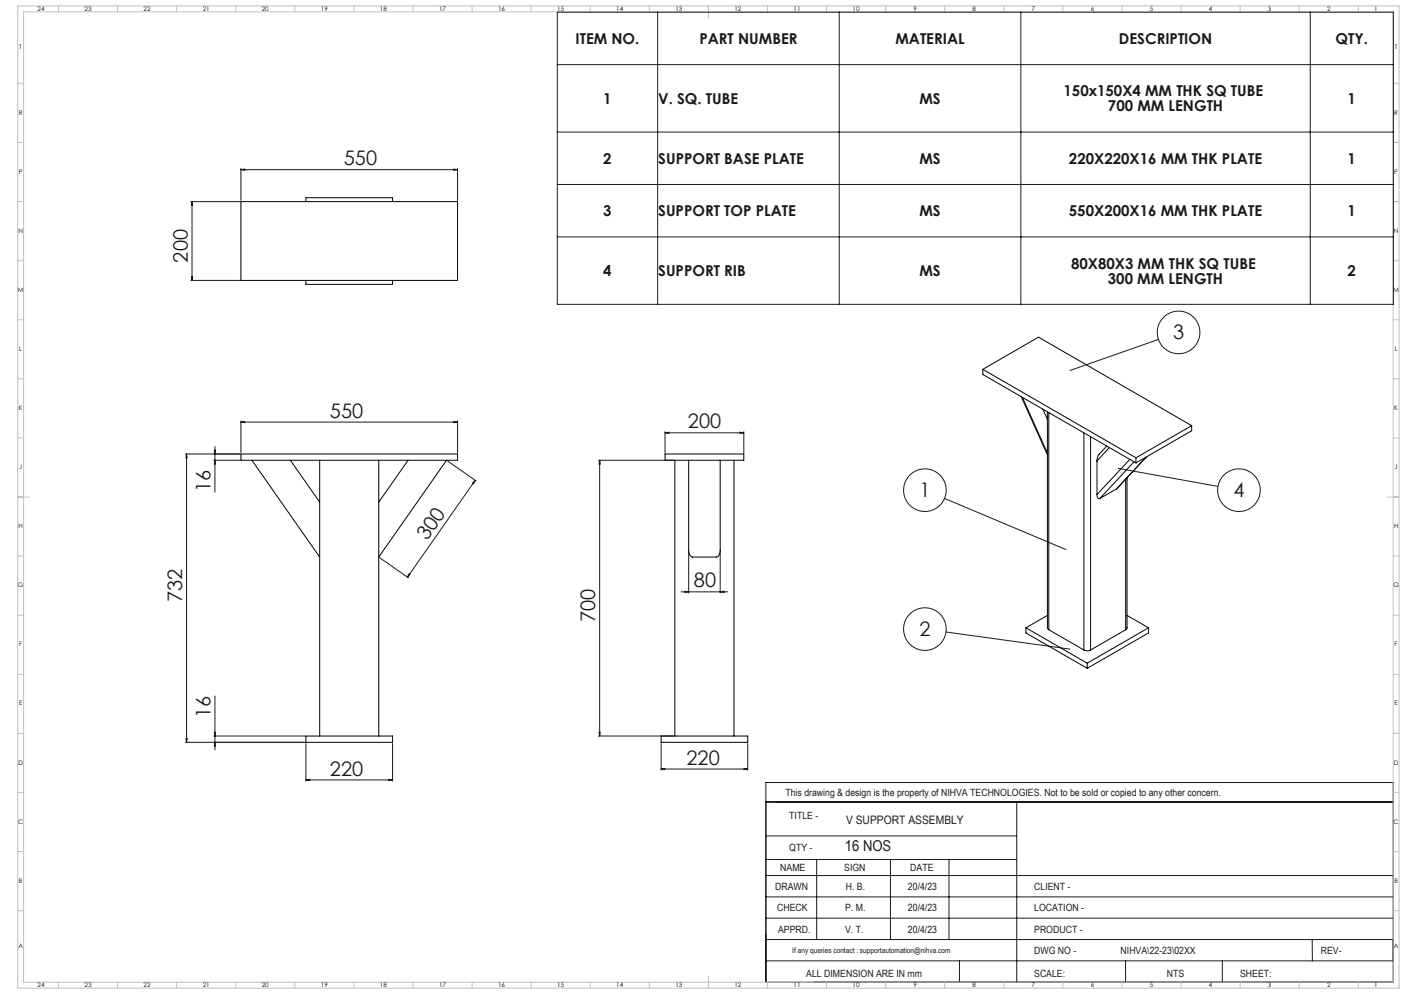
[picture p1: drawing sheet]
<svg xmlns="http://www.w3.org/2000/svg" width="1189mm" height="841mm" viewBox="0 0 1189 841" stroke-linecap="round" stroke-linejoin="round" font-family="sans-serif">
<path d="M648 678v153" fill="none" stroke="#000" stroke-width=".85"/>
<g fill="none" stroke="#191924" stroke-width=".85">
<path d="M472 10h707v248h-707zM557 10v248M710 10v248M864 10v248M1109 10v248M472 55h707M472 112h707M204 144l3-1v1zM204 143v27M204 144h183M384 143l3 1h-3zM387 143v27"/>
<path d="M472 156h707M162 171h41M162 171l1 3h-1zM162 171v66M472 200h707M162 237h41M162 234h1l-1 3zM980 287l-74 26M204 357h3v1zM204 356v27M204 357h183M384 357h3l-3 1z"/>
<path d="M387 356v27M182 378v38M563 366h3v1zM563 365v18M563 366h66M626 366h3l-3 1zM629 365v18M157 384h46M158 384v3h-1zM158 384v244M181 389h22M181 381h1v3z"/>
<path d="M182 389v4h-1zM379 390l24 17M506 389h64M507 389l1 4h-1zM507 389v234M947 396l84 16M402 406l-1 3h-1zM402 406l-57 82M799 422l103 43M321 472l25 17M583 467v35M609 467v35"/>
<path d="M346 485l1 1-2 2zM576 501h40M579 500l4 1h-4zM609 501l4-1v1zM801 535l104 14M182 589v45M181 619h1v4zM507 619h1l-1 4zM157 628h101M157 625h1v3zM181 623h77M182 628v3h-1z"/>
<path d="M259 629v32M332 629v32M506 623h64M559 629v23M633 629v23M259 660l3-1v1zM259 660h73M329 659l3 1h-3zM559 651l4-1v1zM559 651h74M629 650l4 1h-4zM648 662h531v169h-531z"/>
<path d="M648 678h531M860 678v153M648 707h212M648 727h212M691 727v68M754 727v68M803 727v68M648 759h531M648 741h531M648 777h531M648 795h531M1110 795l1 18"/>
<path d="M648 813h531M812 813v18M953 813v18M1034 813v18"/>
<circle cx="997" cy="281" r="18"/>
<circle cx="783" cy="415" r="18"/>
<circle cx="1048" cy="415" r="18"/>
<circle cx="783" cy="532" r="18"/>
</g>
<g fill="none" stroke="#c0c0c0" stroke-width=".85">
<path d="M15 5h1169v831h-1169zM20 10h1159v821h-1159zM49 5v5M99 5v5M149 5v5M199 5v5M249 5v5M299 5v5M349 5v5M399 5v5M449 5v5M499 5v5"/>
<path d="M549 5v5M599 5v10M649 5v5M699 5v5M749 5v5M799 5v5M849 5v5M899 5v5M949 5v5M999 5v5M1049 5v5M1099 5v5"/>
<path d="M1149 5v5M15 71h5M1179 71h5M15 121h5M1179 121h5M15 171h5M1179 171h5M15 221h5M1179 221h5M15 271h5M1179 271h5M15 321h5"/>
<path d="M1179 321h5M15 371h5M1179 371h5M15 421h10M1174 421h10M15 471h5M1179 471h5M15 521h5M1179 521h5M15 571h5M1179 571h5M15 621h5"/>
<path d="M1179 621h5M15 671h5M1179 671h5M15 721h5M1179 721h5M15 771h5M1179 771h5M49 831v5M99 831v5M149 831v5M199 831v5M249 831v5"/>
<path d="M299 831v5M349 831v5M399 831v5M449 831v5M499 831v5M549 831v5M599 826v10M649 831v5M699 831v5M749 831v5M799 831v5M849 831v5"/>
<path d="M899 831v5M949 831v5M999 831v5M1049 831v5M1099 831v5M1149 831v5"/>
</g>
<g fill="#191924">
<path d="M384 143l3 1h-3zM204 144l3-1v1z"/>
<path d="M259 660l3-1v1zM329 659l3 1h-3zM204 357h3v1zM384 357h3l-3 1zM563 366h3v1zM626 366h3l-3 1zM559 651l4-1v1zM629 650l4 1h-4zM905 313l1 1zM946 396l1 1zM905 549v1z"/>
<path d="M579 500l4 1h-4zM609 501l4-1v1z"/>
<path d="M402 406l-1 3h-1zM346 485l1 1-2 2z"/>
<path d="M157 625h1v3zM158 384v3h-1z"/>
<path d="M181 619h1v4zM182 628v3h-1zM181 381h1v3zM182 389v4h-1zM507 389l1 4h-1zM507 619h1l-1 4zM162 171l1 3h-1zM162 234h1l-1 3z"/>
</g>
<g fill="none" stroke="#000" stroke-width=".85">
<path d="M204 171h183v66h-183zM259 171v-4h73v4M259 237v4h73v-4M832 313v4l129 75M832 313l129 74M832 313l47-28 129 75M864 336l22 49M865 336l21 47M882 346l4 9M886 348v183l2 2M888 349v184M917 366v184"/>
<path d="M923 369v181M937 377l-7 8-2 5M939 379l-11 11M1008 360l-47 27M1008 360v4l-47 28M204 384h183v5h-183zM213 389l58 82M246 389l25 36M271 389v234M321 389v234M345 389l-24 36M378 389l-57 82"/>
<path d="M563 384h66v5h-66zM571 389v234M583 389v77a5 5 0 0 0 3 5h20a5 5 0 0 0 3-5v-77M621 389v234M928 390v28M956 389l-28 29M960 391l-29 31M961 387v5M970 386l-25 28M928 418v2a1.8 1.8 0 0 0 3 2M945 414l-14 8M945 413v1"/>
<path d="M953 405v128M954 404v127l-1 2M868 531v5l52 29M868 531l52 30M886 521l-18 10M888 533l29 17M953 533l-30 17M954 521l18 10M972 531l-52 30M972 531v5l-52 29M917 550l3 1 3-1M920 561v4"/>
<path d="M259 623h73v5h-73zM559 623h74v5h-74z"/>
</g>
<g font-size="16.9" fill="#191924">
<text x="291" y="140">550</text>
<text x="159" y="222" transform="rotate(-90 159 222)">200</text>
<text x="993" y="287">3</text>
<text x="279" y="353">550</text>
<text x="582" y="362">200</text>
<text x="178" y="416" transform="rotate(-90 178 416)">16</text>
<text x="778" y="421">1</text>
<text x="1044" y="421">4</text>
<text x="361" y="458" transform="rotate(-55 361 458)">300</text>
<text x="587" y="497">80</text>
<text x="154" y="510" transform="rotate(-90 154 510)">732</text>
<text x="504" y="526" transform="rotate(-90 504 526)">700</text>
<text x="778" y="538">2</text>
<text x="178" y="608" transform="rotate(-90 178 608)">16</text>
<text x="581" y="647">220</text>
<text x="279" y="656">220</text>
</g>
<g font-size="12.7" fill="#191924">
<text x="487" y="37">ITEM NO.</text>
<text x="592" y="37">PART NUMBER</text>
<text x="758" y="37">MATERIAL</text>
<text x="947" y="37">DESCRIPTION</text>
<text x="1130" y="37">QTY.</text>
<text x="900" y="82">150x150X4 MM THK SQ TUBE</text>
<text x="511" y="88">1</text>
<text x="557" y="88">V. SQ. TUBE</text>
<text x="778" y="88">MS</text>
<text x="1140" y="88">1</text>
<text x="938" y="94">700 MM LENGTH</text>
<text x="511" y="139">2</text>
<text x="557" y="139">SUPPORT BASE PLATE</text>
<text x="778" y="139">MS</text>
<text x="905" y="139">220X220X16 MM THK PLATE</text>
<text x="1140" y="139">1</text>
<text x="511" y="183">3</text>
<text x="557" y="183">SUPPORT TOP PLATE</text>
<text x="778" y="183">MS</text>
<text x="905" y="183">550X200X16 MM THK PLATE</text>
<text x="1140" y="183">1</text>
<text x="906" y="227">80X80X3 MM THK SQ TUBE</text>
<text x="511" y="234">4</text>
<text x="557" y="234">SUPPORT RIB</text>
<text x="778" y="234">MS</text>
<text x="1140" y="234">2</text>
<text x="938" y="240">300 MM LENGTH</text>
<text x="715" y="720">16 NOS</text>
</g>
<text font-size="9.9" fill="#191924" x="716" y="697">V SUPPORT ASSEMBLY</text>
<g font-size="8.5" fill="#191924">
<text x="665" y="674">This drawing &amp; design is the property of NIHVA TECHNOLOGIES. Not to be sold or copied to any other concern.</text>
<text x="668" y="693">TITLE -</text>
<text x="668" y="720">QTY -</text>
<text x="660" y="737">NAME</text>
<text x="714" y="737">SIGN</text>
<text x="770" y="737">DATE</text>
<text x="656" y="753">DRAWN</text>
<text x="716" y="753">H. B.</text>
<text x="768" y="753">20/4/23</text>
<text x="875" y="753">CLIENT -</text>
<text x="658" y="771">CHECK</text>
<text x="715" y="771">P. M.</text>
<text x="768" y="771">20/4/23</text>
<text x="875" y="771">LOCATION -</text>
<text x="659" y="789">APPRD.</text>
<text x="715" y="789">V. T.</text>
<text x="768" y="789">20/4/23</text>
<text x="875" y="789">PRODUCT -</text>
<text x="875" y="807">DWG NO -</text>
<text x="948" y="807">NIHVA\22-23\02XX</text>
<text x="1118" y="807">REV-</text>
<text x="682" y="826">ALL DIMENSION ARE IN mm</text>
<text x="875" y="826">SCALE:</text>
<text x="987" y="827">NTS</text>
<text x="1049" y="826">SHEET:</text>
</g>
<text font-size="6.3" fill="#191924" x="671" y="807">If any queries contact : supportautomation@nihva.com</text>
<g font-size="5.3">
<text x="32" y="9">24</text>
<text x="72" y="9">23</text>
<text x="122" y="9">22</text>
<text x="172" y="9">21</text>
<text x="222" y="9">20</text>
<text x="272" y="9">19</text>
<text x="322" y="9">18</text>
<text x="372" y="9">17</text>
<text x="422" y="9">16</text>
<text x="472" y="9">15</text>
<text x="522" y="9">14</text>
<text x="572" y="9">13</text>
<text x="622" y="9">12</text>
<text x="672" y="9">11</text>
<text x="722" y="9">10</text>
<text x="773" y="9">9</text>
<text x="823" y="9">8</text>
<text x="873" y="9">7</text>
<text x="923" y="9">6</text>
<text x="973" y="9">5</text>
<text x="1023" y="9">4</text>
<text x="1073" y="9">3</text>
<text x="1123" y="9">2</text>
<text x="1163" y="9">1</text>
<text x="16" y="42">T</text>
<text x="1180" y="42">T</text>
<text x="16" y="97">R</text>
<text x="1180" y="97">R</text>
<text x="16" y="147">P</text>
<text x="1180" y="147">P</text>
<text x="16" y="197">N</text>
<text x="1180" y="197">N</text>
<text x="15" y="247">M</text>
<text x="1179" y="247">M</text>
<text x="16" y="297">L</text>
<text x="1180" y="297">L</text>
<text x="16" y="347">K</text>
<text x="1180" y="347">K</text>
<text x="16" y="397">J</text>
<text x="1180" y="397">J</text>
<text x="16" y="447">H</text>
<text x="1180" y="447">H</text>
<text x="15" y="497">G</text>
<text x="1179" y="497">G</text>
<text x="16" y="547">F</text>
<text x="1180" y="547">F</text>
<text x="16" y="597">E</text>
<text x="1180" y="597">E</text>
<text x="16" y="647">D</text>
<text x="1180" y="647">D</text>
<text x="15" y="697">C</text>
<text x="1179" y="697">C</text>
<text x="16" y="747">B</text>
<text x="1180" y="747">B</text>
<text x="16" y="802">A</text>
<text x="1180" y="802">A</text>
<text x="32" y="835">24</text>
<text x="72" y="835">23</text>
<text x="122" y="835">22</text>
<text x="172" y="835">21</text>
<text x="222" y="835">20</text>
<text x="272" y="835">19</text>
<text x="322" y="835">18</text>
<text x="372" y="835">17</text>
<text x="422" y="835">16</text>
<text x="472" y="835">15</text>
<text x="522" y="835">14</text>
<text x="572" y="835">13</text>
<text x="622" y="835">12</text>
<text x="672" y="835">11</text>
<text x="722" y="835">10</text>
<text x="773" y="835">9</text>
<text x="823" y="835">8</text>
<text x="873" y="835">7</text>
<text x="923" y="835">6</text>
<text x="973" y="835">5</text>
<text x="1023" y="835">4</text>
<text x="1073" y="835">3</text>
<text x="1123" y="835">2</text>
<text x="1163" y="835">1</text>
</g>
</svg>
